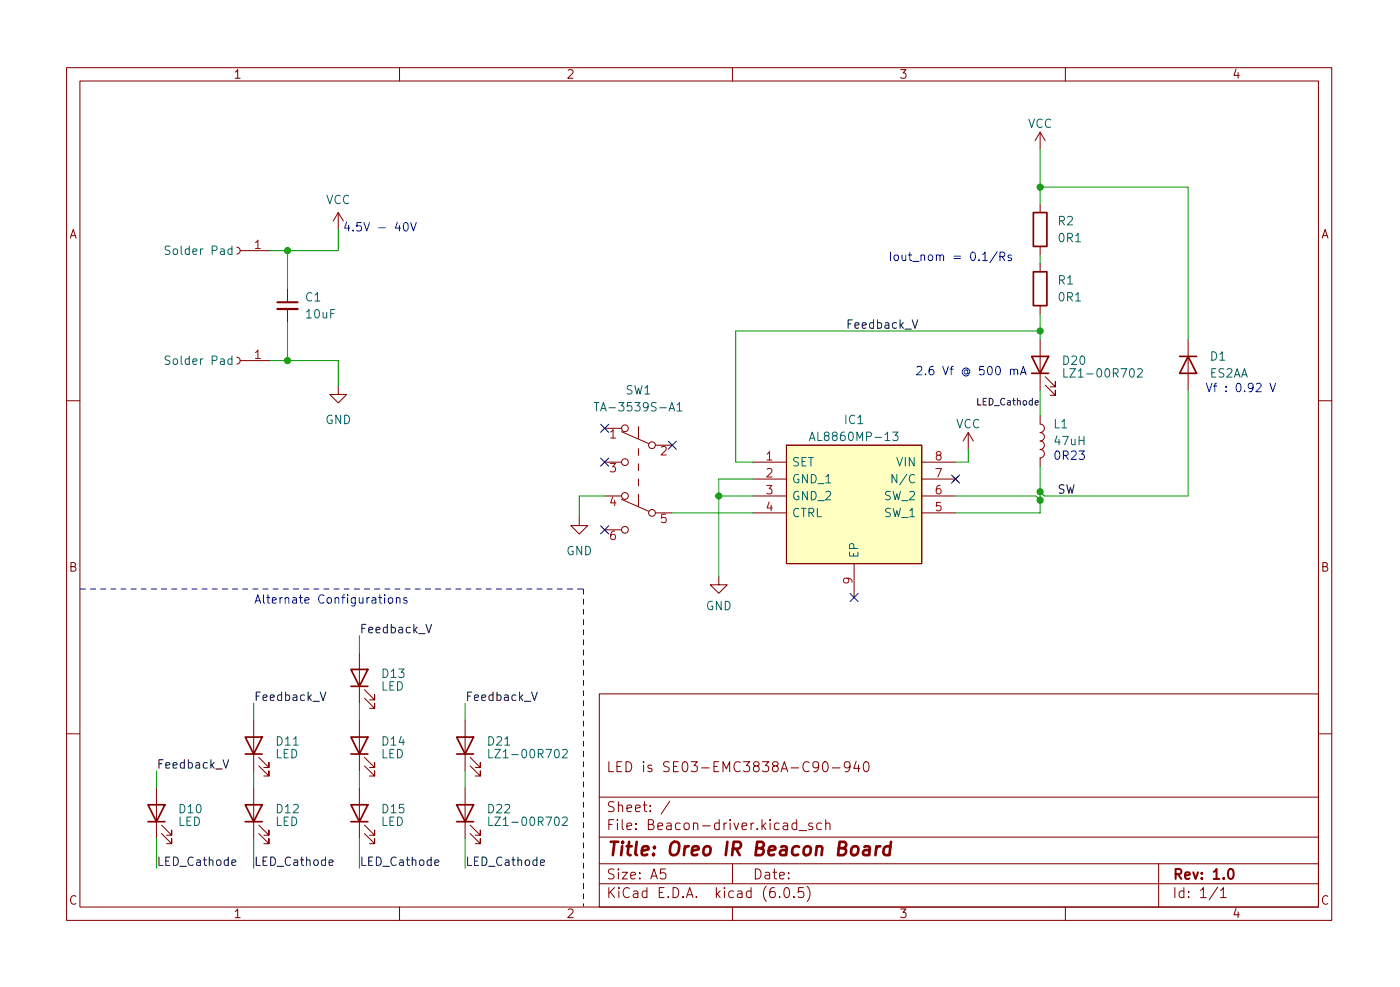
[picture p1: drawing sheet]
<svg xmlns="http://www.w3.org/2000/svg" width="210mm" height="148mm" viewBox="0 0 210 148" stroke-linecap="round" stroke-linejoin="round" font-family="sans-serif">
<g fill="none" stroke="#840000" stroke-width=".15">
<path d="M10 10.2h190v128h-190zM12 12.2h186v124h-186zM60 10.2v2M110 10.2v2M156.2 19.8v2.6M156.2 19.8l-.8 1.3M156.2 19.8l.8 1.3M160 10.2v2M35.6 37.1a.51 .51 0 0 1 .5 .5 .51 .51 0 0 1-.5 .5M36.1 37.6h4.5M50.8 31.9l-.8 1.3M50.8 31.9v2.6"/>
<path d="M50.8 31.9l.8 1.3M156.2 30.6v1.3M156.2 37v1.3M156.2 39.5v1.3M35.6 53.6a.51 .51 0 0 1 .5 .5 .51 .51 0 0 1-.5 .5M36.1 54.1h4.5M43.2 43.3v2.1M43.2 46.4v2M50.8 57.9v1.3h1.3l-1.3 1.3-1.3-1.3h1.3M156.2 45.9v1.3M156.2 51v7.6M157 57.8l1.5 1.5v-.7v.7h-.8"/>
<path d="M157 56.5l1.5 1.6v-.8v.8h-.8M178.4 51v7.6M10 60.2h2M87 77.6v1.3h1.3l-1.3 1.3-1.3-1.3h1.3M90.8 64.3h2.5M90.8 69.4h2.5M90.8 74.5h2.5M90.8 79.5h2.5M93.3 75l4.1 1.7M93.3 64.8l4.1 1.8M95.9 64v1.8M95.9 67.3v1.1"/>
<path d="M95.9 69.6v1M95.9 71.9v1M95.9 74.2v1.8M98.4 66.8h2.6M98.4 77h2.6M113 69.4h5.1M113 74.5h5.1M113 77h5.1M113 71.9h5.1M118.1 66.8h20.3v17.8h-20.3zM138.4 69.4h5.1M138.4 74.5h5.1"/>
<path d="M138.4 77h5.1M138.4 71.9h5.1M143.1 71.5l.8 .8M143.9 71.5l-.8 .8M145.4 64.9l-.7 1.3M145.4 64.9v2.6M145.4 64.9l.8 1.3M156.2 62.4v1.3a.64 .64 0 0 1 .6 .6 .64 .64 0 0 1-.6 .6 .64 .64 0 0 1 .6 .7 .64 .64 0 0 1-.6 .6 .64 .64 0 0 1 .6 .6 .64 .64 0 0 1-.6 .7 .64 .64 0 0 1 .6 .6 .64 .64 0 0 1-.6 .6v1.3M198 60.2h2M54 98v7.6M107.9 86.5v1.3h1.3l-1.3 1.3-1.2-1.3h1.2M128.3 84.6v5.1"/>
<path d="M10 110.2h2M23.5 118.3v7.6M38.1 108.1v7.6M38.1 118.3v7.6M38.9 115l1.5 1.5v-.8v.8h-.8M38.9 113.7l1.5 1.5v-.7v.7h-.8M54 108.1v7.6M54 118.3v7.6M54.7 104.8l1.6 1.5v-.7v.7h-.8M54.7 103.5l1.6 1.6v-.8v.8h-.8M54.7 115l1.6 1.5v-.8v.8h-.8M54.7 113.7l1.6 1.5v-.7v.7h-.8"/>
<path d="M69.8 108.1v7.6M69.8 118.3v7.6M70.6 115l1.5 1.5v-.8v.8h-.7M70.6 113.7l1.5 1.5v-.7v.7h-.7M90 104.2h108v32h-108zM90 119.7h108M123.7 114.5l.3-.2a.94 .94 0 0 1 0 1.5h-.1a.91 .91 0 0 1-.2-1.3zM125 115.3h1.2M127.7 115l-.3 .3h-.3l-.3-.3v-.4l.1-.2 .5-.1 .2 .2a.99 .99 0 0 1-.4 1.3h-.3M128.6 114.3l-.4 1h1M128.9 114.8v1M129.8 114.5l.4-.2a.94 .94 0 0 1 0 1.5h-.2a.91 .91 0 0 1-.2-1.3z"/>
<path d="M198 110.2h2M24.3 125.1l1.5 1.6v-.8v.8h-.8M24.3 123.9l1.5 1.5v-.8v.8h-.8M38.9 125.1l1.5 1.6v-.8v.8h-.8M38.9 123.9l1.5 1.5v-.8v.8h-.8M54.7 125.1l1.6 1.6v-.8v.8h-.8M54.7 123.9l1.6 1.5v-.8v.8h-.8M60 136.2v2M70.6 125.1l1.5 1.6v-.8v.8h-.7M70.6 123.9l1.5 1.5v-.8v.8h-.7M90 132.7h108M90 129.7h108"/>
<path d="M90 125.7h108M99.9 130.4h-.7v.8l.2-.2 .5 .1 .1 .2-.1 .5-.2 .1h-.3l-.2-.1M100.6 120.3l-1.3 1.9M110 136.2v2M110 129.7v3M117.1 134.6v.1M117.9 133.3l.3-.1a.94 .94 0 0 1 0 1.5h-.1a1 1 0 0 1-.2-1.4zM119.2 134.6v.1M119.7 123.6l-.5-.1-.3 .3v.5l.2 .2h.6M119.7 123v1.5M120 124.7h1.2M120.7 133.2h-.8v.8l.2-.2 .5 .1 .1 .2v.5l-.3 .1h-.3l-.2-.1"/>
<path d="M121.2 133a1.72 1.72 0 0 1 0 2.3M122 123.6l-.3-.1-.3 .3 .1 .2 .5 .1v.4h-.6M123.4 123.6l-.5-.1-.2 .3v.5l.1 .2h.6M124 123.7a.37 .37 0 0 1 .7 .1v.7M124 123v1.5M160 136.2v2M174 129.7v6.5M182.9 133.2l-1.3 1.9M183.3 133.7l.4-.5v1.5M183.3 134.7h.9"/>
<circle cx="93.9" cy="64.3" r=".51"/>
<circle cx="93.9" cy="79.5" r=".51"/>
<circle cx="93.9" cy="69.4" r=".51"/>
<circle cx="93.9" cy="74.5" r=".51"/>
<circle cx="97.9" cy="77" r=".51"/>
<circle cx="97.9" cy="66.8" r=".51"/>
</g>
<path d="M41.7 45.4h3M184.6 130.6l.3-.2a.94 .94 0 0 1 0 1.5h-.1a.91 .91 0 0 1-.2-1.3z" fill="none" stroke="#840000" stroke-width=".3"/>
<path d="M129.8 127.1l.2-.1 .6 .1v.2l-.1 1.1M130.6 127.5l-.7 .1a.4 .4 0 0 0-.3 .4 .4 .4 0 0 0 .3 .4l.6-.1M131.6 127l-.1 1.4M132.2 127a.59 .59 0 0 0-.6 .4M133.7 127.1a.66 .66 0 0 0-1 .3v.6l.1 .3 .2 .1 .6-.1M133.8 126.4l-.2 2" fill="none" stroke="#840000" stroke-width=".4"/>
<path d="M41.7 46.4h3" fill="none" stroke="#840000" stroke-width=".33"/>
<g fill="none" stroke="#006464" stroke-width=".15">
<path d="M34.8 37.4h-.3l-.3 .2v.4l.2 .1h.4M34.8 36.9v1.3M34.8 53.9h-.3l-.3 .2v.4l.2 .1h.4M34.8 53.4v1.3M159.8 55.3v1.3h.6M170.8 55.5l.5-.2 .2 .2 .1 .2-.8 .9h.8M89.2 60.4h.8M89.6 60.4v1.3M101.7 60.8l.4-.4v1.3M101.7 61.7h.7M121.6 66.1l.4-1.2 .4 1.2M121.7 65.8h.6"/>
<path d="M134.1 64.9h.8l-.5 .5 .4 .1v.5l-.2 .1h-.3l-.2-.1M134.7 71.2v1.3l-.7-1.3v1.3M73.4 112.5v1.3h.6M84.5 112.6l.5-.1 .1 .1 .1 .3-.8 .9h.8M73.4 122.7v1.2h.6M84.5 122.8l.5-.1 .1 .1 .1 .2-.8 .9h.8"/>
</g>
<g fill="none" stroke="#840000" stroke-width=".25">
<path d="M155.2 31.9h2v5.1h-2zM154.9 53.5h2.6l-1.3 2.5zM154.9 56h2.6M155.2 40.8h2v5.1h-2zM177.2 53.5h2.5M178.4 53.5l1.3 2.5h-2.5zM36.8 110.7h2.6l-1.3 2.5zM36.8 113.2h2.6M52.7 100.5h2.5l-1.2 2.5zM52.7 110.7h2.5l-1.2 2.5zM52.7 113.2h2.5M52.7 103h2.5"/>
<path d="M68.6 110.7h2.5l-1.3 2.5zM68.6 113.2h2.5M22.2 120.8h2.6l-1.3 2.6zM22.2 123.4h2.6M36.8 120.8h2.6l-1.3 2.6zM36.8 123.4h2.6M52.7 120.8h2.5l-1.2 2.6zM52.7 123.4h2.5M68.6 120.8h2.5l-1.3 2.6zM68.6 123.4h2.5"/>
</g>
<path d="M118.1 66.8h20.3v17.8h-20.3z" fill="#ffffc2" stroke="#ffffc2" stroke-width=".15"/>
<path d="M137 48l.4 1.3 .4-1.3M64 93.7l.4 1.3 .4-1.3M33.5 114.1l.4 1.2 .4-1.2M48.1 103.9l.4 1.3 .4-1.3M79.8 103.9l.5 1.3 .4-1.3M34.8 129.5l.6-.1v-.3h-.4l-.2 .2 .1 .6h.5M49.4 129.5l.6-.1v-.3h-.4l-.2 .2 .1 .6h.5M65.3 129.5l.6-.1-.1-.3h-.3l-.2 .2 .1 .6h.4M81.2 129.5l.6-.1-.1-.3h-.3l-.2 .2v.6h.5" fill="none" stroke="#0f0f0f" stroke-width=".15"/>
<g fill="none" stroke="#0000c2" stroke-width=".15">
<path d="M60.7 33.5l.2-.1a.69 .69 0 0 1 .5 .5 .69 .69 0 0 1-.3 .7l-.1 .1a.69 .69 0 0 1-.3-1.2zM61.7 33.4l.4 1.3 .4-1.3M149.8 37.8l-1.1 1.6M150.2 38.5h.6l.1-.2-.1-.3-.1-.1h-.5v1.2M150.5 38.5l.4 .6M151.9 38.3h-.3l-.2 .2v.1l.5 .2v.3h-.5M137.7 55.1l.5-.1 .2 .1v.3l-.7 .9h.7M139 56.1v.2M140.1 55a.5 .5 0 0 0-.6 .5v.5l.2 .2 .3 .1 .2-.2 .1-.4-.2-.2h-.3l-.3 .2M190.7 57.5l.5 1.3 .4-1.3M57.8 89.3v.1M57.8 89.7v.9"/>
<path d="M58.4 89.8l.3-.1 .3 .3v.3l-.3 .3-.3-.1-.1-.2v-.3zM59.5 89.8l.2-.1 .3 .1 .1 .8M59.5 89.7v.9M61.1 89.8l-.3-.1-.2 .2 .1 .2 .4 .1v.3h-.5"/>
</g>
<path d="M12.1 88.4h75.5M87.6 88.4v47.7" fill="none" stroke="#0000c2" stroke-width=".15" stroke-dasharray=".8 .8"/>
<g fill="none" stroke="#009600" stroke-width=".15">
<path d="M43.2 37.6v5.7M50.8 34.5v3.1h-10.2M156.2 22.4v8.2M156.2 38.3v1.2M156.2 28.1h22.2v22.9M40.6 54.1h10.2v3.8M43.2 48.4v5.7M156.2 49.7h-45.7v19.7h2.5M156.2 47.2v3.8M156.2 58.6v3.8M178.4 58.6v15.9h-21.6l-.6-.7M90.8 74.5h-3.8v3.1"/>
<path d="M101 77h12M107.9 74.5h5.1M113 71.9h-5.1v14.6M143.5 74.5h12.1l.6 .6M145.4 67.5v1.9h-1.9M156.2 70v7h-12.7M54 95.4v2.6M23.5 115.7v2.6M38.1 105.6v2.5M38.1 115.7v2.6M54 105.6v2.5M54 115.7v2.6"/>
<path d="M69.8 105.6v2.5M69.8 115.7v2.6M23.5 125.9v4.4M38.1 125.9v4.4M54 125.9v4.4M69.8 125.9v4.4"/>
</g>
<path d="M90.2 78.9l1.2 1.2M90.2 68.8l1.2 1.2M90.2 63.7l1.2 1.2M91.4 78.9l-1.2 1.2M91.4 68.8l-1.2 1.2M91.4 63.7l-1.2 1.2M100.4 66.2l1.2 1.2M101.6 66.2l-1.2 1.2M142.9 71.3l1.2 1.2M144.1 71.3l-1.2 1.2M127.7 89.1l1.2 1.2M128.9 89.1l-1.2 1.2" fill="none" stroke="#000084" stroke-width=".15"/>
<g fill="#009600" stroke="#009600" stroke-width=".15">
<circle cx="43.2" cy="54.1" r=".46"/>
<circle cx="43.2" cy="37.6" r=".46"/>
<circle cx="156.2" cy="75.1" r=".46"/>
<circle cx="107.9" cy="74.5" r=".46"/>
<circle cx="156.2" cy="73.8" r=".46"/>
<circle cx="156.2" cy="28.1" r=".46"/>
<circle cx="156.2" cy="49.7" r=".46"/>
</g>
<text font-size="2.8" fill="#840000" x="91" y="128.5">Title: Oreo IR Beacon Board</text>
<g font-size="2.1" fill="#840000">
<text x="91" y="115.9">LED is SE03-EMC3838A-C90-940</text>
<text x="91" y="124.6">File: Beacon-driver.kicad_sch</text>
<text x="91" y="121.9">Sheet: /</text>
<text x="91" y="134.8">KiCad E.D.A. kicad (6.0.5)</text>
<text x="91" y="132">Size: A5</text>
<text x="113" y="132">Date:</text>
<text x="176" y="132">Rev: 1.0</text>
<text x="176" y="134.8">Id: 1/1</text>
</g>
<g font-size="1.8" fill="#840000">
<text x="35" y="11.8">1</text>
<text x="85" y="11.8">2</text>
<text x="135" y="11.8">3</text>
<text x="185" y="11.8">4</text>
<text x="10.3" y="35.8">A</text>
<text x="198.4" y="35.8">A</text>
<text x="10.3" y="85.8">B</text>
<text x="198.4" y="85.8">B</text>
<text x="10.3" y="135.8">C</text>
<text x="35" y="137.8">1</text>
<text x="85" y="137.8">2</text>
<text x="135" y="137.8">3</text>
<text x="185" y="137.8">4</text>
<text x="198.4" y="135.8">C</text>
</g>
<g font-size="1.8" fill="#006464">
<text x="154.3" y="19.2">VCC</text>
<text x="48.9" y="30.6">VCC</text>
<text x="158.9" y="33.8">R2</text>
<text x="25.2" y="38.3">Solder Pad</text>
<text x="159.1" y="36.4">0R1</text>
<text x="45.9" y="45.3">C1</text>
<text x="46.1" y="47.8">10uF</text>
<text x="158.9" y="42.7">R1</text>
<text x="159.1" y="45.2">0R1</text>
<text x="25.2" y="54.8">Solder Pad</text>
<text x="94" y="59.2">SW1</text>
<text x="159.7" y="54.8">D20</text>
<text x="160.7" y="56.7">LZ1-00R702</text>
<text x="181.6" y="56.7">ES2AA</text>
<text x="181.8" y="54.1">D1</text>
<text x="48.8" y="63.7">GND</text>
<text x="90.4" y="61.8">TA-3539S-A1</text>
<text x="126.9" y="63.7">IC1</text>
<text x="143.5" y="64.3">VCC</text>
<text x="158.3" y="64.3">L1</text>
<text x="118.9" y="70">SET</text>
<text x="122.5" y="66.2">AL8860MP-13</text>
<text x="134.7" y="70">VIN</text>
<text x="158.5" y="66.8">47uH</text>
<text x="118.9" y="72.6">GND_1</text>
<text x="118.9" y="75.1">GND_2</text>
<text x="118.9" y="77.6">CTRL</text>
<text x="132.9" y="77.6">SW_1</text>
<text x="132.9" y="75.1">SW_2</text>
<text x="134.6" y="72.6">N/C</text>
<text x="85" y="83.3">GND</text>
<text x="128.9" y="83.9" transform="rotate(-90 128.9 83.9)">EP</text>
<text x="106" y="91.6">GND</text>
<text x="57.5" y="101.8">D13</text>
<text x="57.2" y="103.7">LED</text>
<text x="41.3" y="113.8">LED</text>
<text x="41.6" y="111.9">D11</text>
<text x="57.2" y="113.8">LED</text>
<text x="57.5" y="111.9">D14</text>
<text x="73.3" y="111.9">D21</text>
<text x="74.3" y="113.8">LZ1-00R702</text>
<text x="26.7" y="124">LED</text>
<text x="27" y="122.1">D10</text>
<text x="41.3" y="124">LED</text>
<text x="41.6" y="122.1">D12</text>
<text x="57.2" y="124">LED</text>
<text x="57.5" y="122.1">D15</text>
<text x="73.3" y="122.1">D22</text>
<text x="74.3" y="124">LZ1-00R702</text>
</g>
<g font-size="1.8" fill="#0000c2">
<text x="51.4" y="34.7">4.5V - 40V</text>
<text x="133.3" y="39.2">Iout_nom = 0.1/Rs</text>
<text x="140.6" y="56.3">2.6 Vf @ 500 mA</text>
<text x="181" y="58.9">Vf : 0.92 V</text>
<text x="158.1" y="69">0R23</text>
<text x="38.1" y="90.6">Alternate Configurations</text>
</g>
<g font-size="1.8" fill="#a90000">
<text x="38.2" y="37.4">1</text>
<text x="38.2" y="53.9">1</text>
<text x="91.6" y="65.8">1</text>
<text x="91.6" y="70.9">3</text>
<text x="99.2" y="68.4">2</text>
<text x="115.1" y="69.1">1</text>
<text x="115.1" y="71.7">2</text>
<text x="140.5" y="71.7">7</text>
<text x="140.5" y="69.1">8</text>
<text x="91.6" y="76">4</text>
<text x="115.1" y="74.2">3</text>
<text x="115.1" y="76.7">4</text>
<text x="140.5" y="76.7">5</text>
<text x="140.5" y="74.2">6</text>
<text x="91.6" y="81.1">6</text>
<text x="99.2" y="78.5">5</text>
<text x="128" y="87.6" transform="rotate(-90 128 87.6)">9</text>
</g>
<g font-size="1.8" fill="#0f0f0f">
<text x="127" y="49.3">Feedback_V</text>
<text x="158.7" y="74.1">SW</text>
<text x="54" y="95.1">Feedback_V</text>
<text x="38.1" y="105.2">Feedback_V</text>
<text x="69.8" y="105.2">Feedback_V</text>
<text x="23.5" y="115.4">Feedback_V</text>
<text x="23.5" y="130">LED_Cathode</text>
<text x="38.1" y="130">LED_Cathode</text>
<text x="54" y="130">LED_Cathode</text>
<text x="69.8" y="130">LED_Cathode</text>
</g>
<text font-size="1.4" fill="#0f0f0f" x="147.1" y="60.8">LED_Cathode</text>
</svg>
